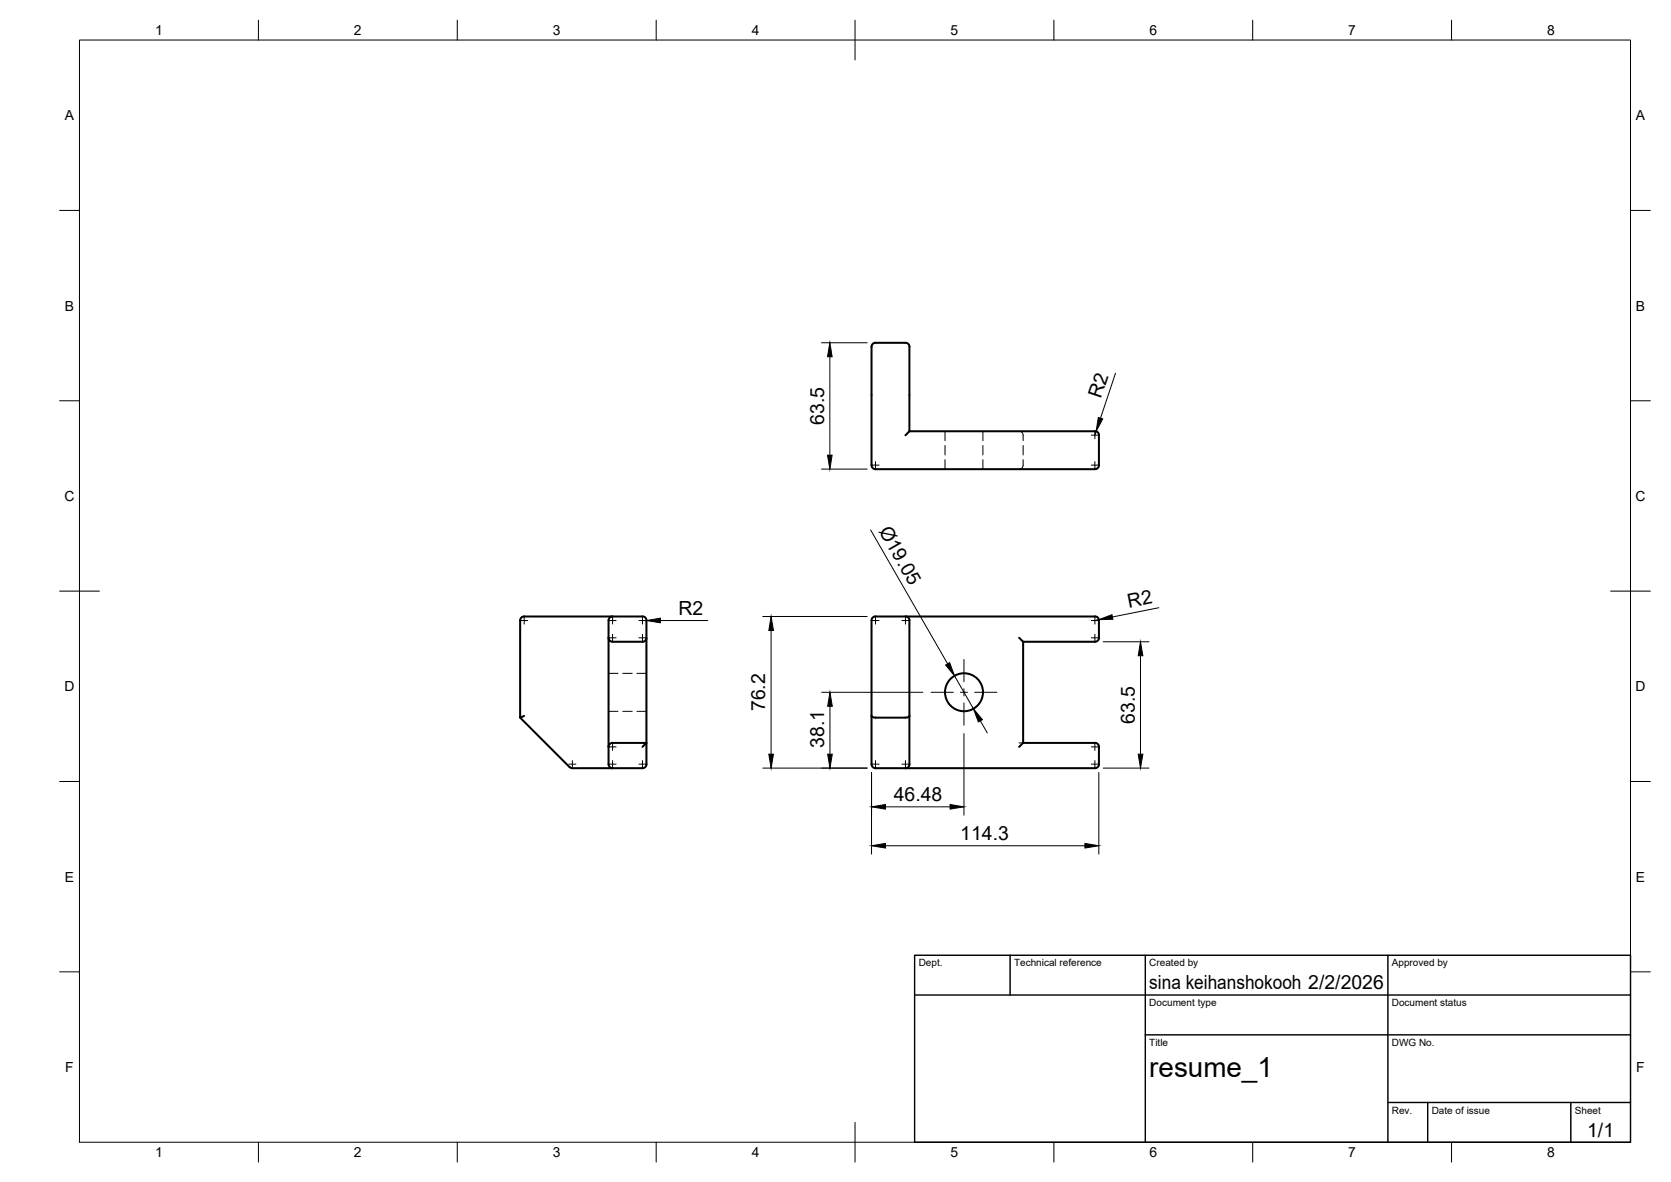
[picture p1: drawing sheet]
<svg xmlns="http://www.w3.org/2000/svg" width="420mm" height="297mm" viewBox="0 0 420 297" stroke-linecap="round" stroke-linejoin="round" font-family="sans-serif">
<!-- layer: Visible -->
<g fill="none" stroke="#000" stroke-width=".51">
<path d="M220.1 86.2h7.6M220.1 86.1a1.01 1.01 0 0 0-1 1.1v29.7a1.01 1.01 0 0 0 1 1h55.2a1.01 1.01 0 0 0 1-1v-7.5a.97 .97 0 0 0-1-1h-46.6M227.7 86.1a1.01 1.01 0 0 1 1 1v21.3l-1 1M131.8 154.9h29.7M131.8 154.9a1.01 1.01 0 0 0-1 1v24.4l1-.4M154 154.9a1.01 1.01 0 0 0-1 1v36.2a1.01 1.01 0 0 0 1 .9M161.6 154.9a1.01 1.01 0 0 1 1 1l-.1 36.2a.97 .97 0 0 1-.9 .9h-17.7M220.1 154.9h55.2M220.1 154.9a1.01 1.01 0 0 0-1 1v36.2a1.01 1.01 0 0 0 1 .9h55.2a1.01 1.01 0 0 0 1-1v-4.3a.97 .97 0 0 0-1-1h-18M227.7 154.9a.97 .97 0 0 1 1 1v36.1a1.01 1.01 0 0 1-1 1M275.3 154.9a1.01 1.01 0 0 1 1 1v4.4a.97 .97 0 0 1-1 1h-18.1l-1-1M153 160.3a1.01 1.01 0 0 0 1 1h7.6a1.01 1.01 0 0 0 1-1"/>
<path d="M219.1 179.9l.3 .3 .7 .1h7.6l.7-.1 .3-.3M257.3 161.3v25.4l-1.1 1M130.8 180.3l12.4 12.5 .7 .2M153 187.7a1.01 1.01 0 0 1 1-1h8.5l-1 1"/>
<circle cx="242.4" cy="174" r="4.8"/>
</g>
<!-- layer: Hidden -->
<g fill="none" stroke="#000" stroke-width=".25">
<path d="M237.6 108.4v2.4M237.6 112v2.3M237.6 115.5v2.4M247.1 108.4v2.4M247.1 112v2.3M247.1 115.5v2.4M256.2 108.4a1 1 0 0 1 1.1 1v1.4M257.3 115.5v1.4a1 1 0 0 1-1.1 1M257.3 112v2.3M153 169.2h2.4M153 178.8h2.4M156.6 169.2h2.4"/>
<path d="M156.6 178.8h2.4M160.1 169.2h2.4M160.1 178.8h2.4M256.2 186.7h1.1"/>
</g>
<!-- layer: BORDER -->
<g fill="none" stroke="#000" stroke-width=".25">
<path d="M20 10.1h390v276.9h-390zM65 5.1v5M115 5.1v5M165 5.1v5M215 5.1v10M265 5.1v5M315 5.1v5M365 5.1v5M15 52.9h5M410 52.9h5M15 100.7h5M410 100.7h5"/>
<path d="M15 148.6h10M405 148.6h10M15 196.4h5M410 196.4h5M15 244.2h5M410 244.2h5M65 287v5M115 287v5M165 287v5M215 282.1v9.9M265 287v5M315 287v5"/>
<path d="M365 287v5"/>
</g>
<!-- layer: TITLEBLOCK -->
<path d="M230 240.1h180v46.9h-180zM230 250h180M254 240.1v9.9M288 240.1v46.9M349 240.1v46.9M288 260.1h122M349 277.1h61M359 277.1v9.9M395 277.1v9.9" fill="none" stroke="#000" stroke-width=".36"/>
<!-- layer: Smart Centers -->
<g fill="none" stroke="#000" stroke-width=".25">
<path d="M219.2 116.9h1.8M220.1 116v1.8M274.4 116.9h1.8M274.4 109.4h1.8M275.3 108.5v1.8M275.3 116v1.8M130.9 155.9h1.8M131.8 155v1.8M153.1 155.9h1.8M154 155v1.8M154 159.4v1.8M160.7 155.9h1.7"/>
<path d="M161.5 155v1.8M161.5 159.4v1.8M219.2 155.9h1.8M220.1 155v1.8M226.8 155.9h1.8M227.7 155v1.8M274.4 155.9h1.8M275.3 155v1.8M275.3 159.4v1.8M153.1 160.3h1.8M160.7 160.3h1.7M234.1 174h5.6"/>
<path d="M241.5 174h1.8M242.4 165.7v5.6M242.4 173.1v1.8M242.4 176.7v5.6M245.1 174h5.6M274.4 160.3h1.8M143 192h1.8M143.9 191.1v1.8M153.1 192h1.8M153.1 187.7h1.8M154 186.8v1.8M154 191.1v1.8"/>
<path d="M160.7 192h1.7M161.5 191.1v1.8M219.2 192h1.8M220.1 191.1v1.8M226.8 192h1.8M227.7 191.1v1.8M274.4 192h1.8M274.4 187.7h1.8M275.3 186.8v1.8M275.3 191.1v1.8"/>
</g>
<!-- layer: FD_Dimensions -->
<g fill="none" stroke="#000" stroke-width=".25">
<path d="M206.6 86.1h11.4M208.7 89.6v24.8M280.5 93.8l-3.8 11.3M206.6 117.9h11.4M275.6 108.4l-.3 1M218.9 133.2l19.4 33.6M161.5 155.9h1M166.1 155.9h11.8M191.8 154.9h26.2M193.9 158.4v31.1M276.3 155.9v-.2l-1 .2M291.4 152.7l-11.7 2.4"/>
<path d="M206.6 174h25.4M208.7 177.5v12M240 169.8l4.8 8.3M277.4 161.3h11.5M286.8 164.8v24.7M191.8 193h26.2M219.1 194.1v20.5M242.4 184.3v20.6M246.5 181.2l1.7 3M276.3 194.1v20.5M277.4 193h11.5M222.7 212.5h50.1"/>
<path d="M222.7 202.8h16.2"/>
</g>
<g fill="#000" stroke="#000" stroke-width=".25">
<path d="M208.7 86.1l.5 3.5h-1.1zM208.1 114.4h1.1l-.5 3.5zM276.2 104.9l1.1 .4-1.7 3.1zM162.5 155.9l3.6-.6v1.2zM193.9 154.9l.6 3.5h-1.2zM276.3 155.7l3.3-1.2 .2 1.1zM208.7 174l.6 3.5h-1.2zM237.8 167.1l1-.6 1.2 3.3zM286.8 161.3l.6 3.5h-1.2zM193.3 189.5h1.2l-.6 3.5zM208.1 189.5h1.2l-.6 3.5zM244.8 178.1l2.2 2.8-1 .5z"/>
<path d="M286.2 189.5h1.2l-.6 3.5zM219.1 212.5l3.6-.6v1.2zM219.1 202.8l3.6-.6v1.1zM238.9 202.2l3.5 .6-3.5 .5zM272.8 211.9l3.5 .6-3.5 .6z"/>
</g>
<text font-size="7" x="289" y="270.6">resume_1</text>
<g font-size="4.9">
<text x="276.8" y="100.4" transform="rotate(-72 276.8 100.4)">R2</text>
<text x="207.2" y="106.8" transform="rotate(-90 207.2 106.8)">63.5</text>
<text x="220.9" y="133.4" transform="rotate(60 220.9 133.4)">Ø19.05</text>
<text x="170.6" y="154.5">R2</text>
<text x="283.9" y="152.8" transform="rotate(-11 283.9 152.8)">R2</text>
<text x="192.4" y="178.7" transform="rotate(-90 192.4 178.7)">76.2</text>
<text x="285.3" y="181.9" transform="rotate(-90 285.3 181.9)">63.5</text>
<text x="207.2" y="187.9" transform="rotate(-90 207.2 187.9)">38.1</text>
<text x="224.7" y="201.3">46.48</text>
<text x="241.4" y="211.1">114.3</text>
<text x="289" y="248.5">sina keihanshokooh 2/2/2026</text>
<text x="399.1" y="285.7">1/1</text>
</g>
<g font-size="3.5">
<text x="39" y="8.8">1</text>
<text x="89" y="8.8">2</text>
<text x="139" y="8.8">3</text>
<text x="189" y="8.8">4</text>
<text x="239" y="8.8">5</text>
<text x="289" y="8.8">6</text>
<text x="339" y="8.8">7</text>
<text x="389" y="8.8">8</text>
<text x="16.3" y="30.2">A</text>
<text x="411.3" y="30.2">A</text>
<text x="16.3" y="78">B</text>
<text x="411.3" y="78">B</text>
<text x="16.2" y="125.9">C</text>
<text x="411.2" y="125.9">C</text>
<text x="16.2" y="173.7">D</text>
<text x="411.2" y="173.7">D</text>
<text x="16.3" y="221.6">E</text>
<text x="411.3" y="221.6">E</text>
<text x="16.4" y="269.4">F</text>
<text x="411.4" y="269.4">F</text>
<text x="39" y="290.8">1</text>
<text x="89" y="290.8">2</text>
<text x="139" y="290.8">3</text>
<text x="189" y="290.8">4</text>
<text x="239" y="290.8">5</text>
<text x="289" y="290.8">6</text>
<text x="339" y="290.8">7</text>
<text x="389" y="290.8">8</text>
</g>
<g font-size="2.5">
<text x="231" y="242.9">Dept.</text>
<text x="255" y="242.9">Technical reference</text>
<text x="289" y="242.9">Created by</text>
<text x="350" y="242.9">Approved by</text>
<text x="289" y="252.8">Document type</text>
<text x="350" y="252.8">Document status</text>
<text x="289" y="262.9">Title</text>
<text x="350" y="262.9">DWG No.</text>
<text x="350" y="279.9">Rev.</text>
<text x="360" y="279.9">Date of issue</text>
<text x="396" y="279.9">Sheet</text>
</g>
</svg>
